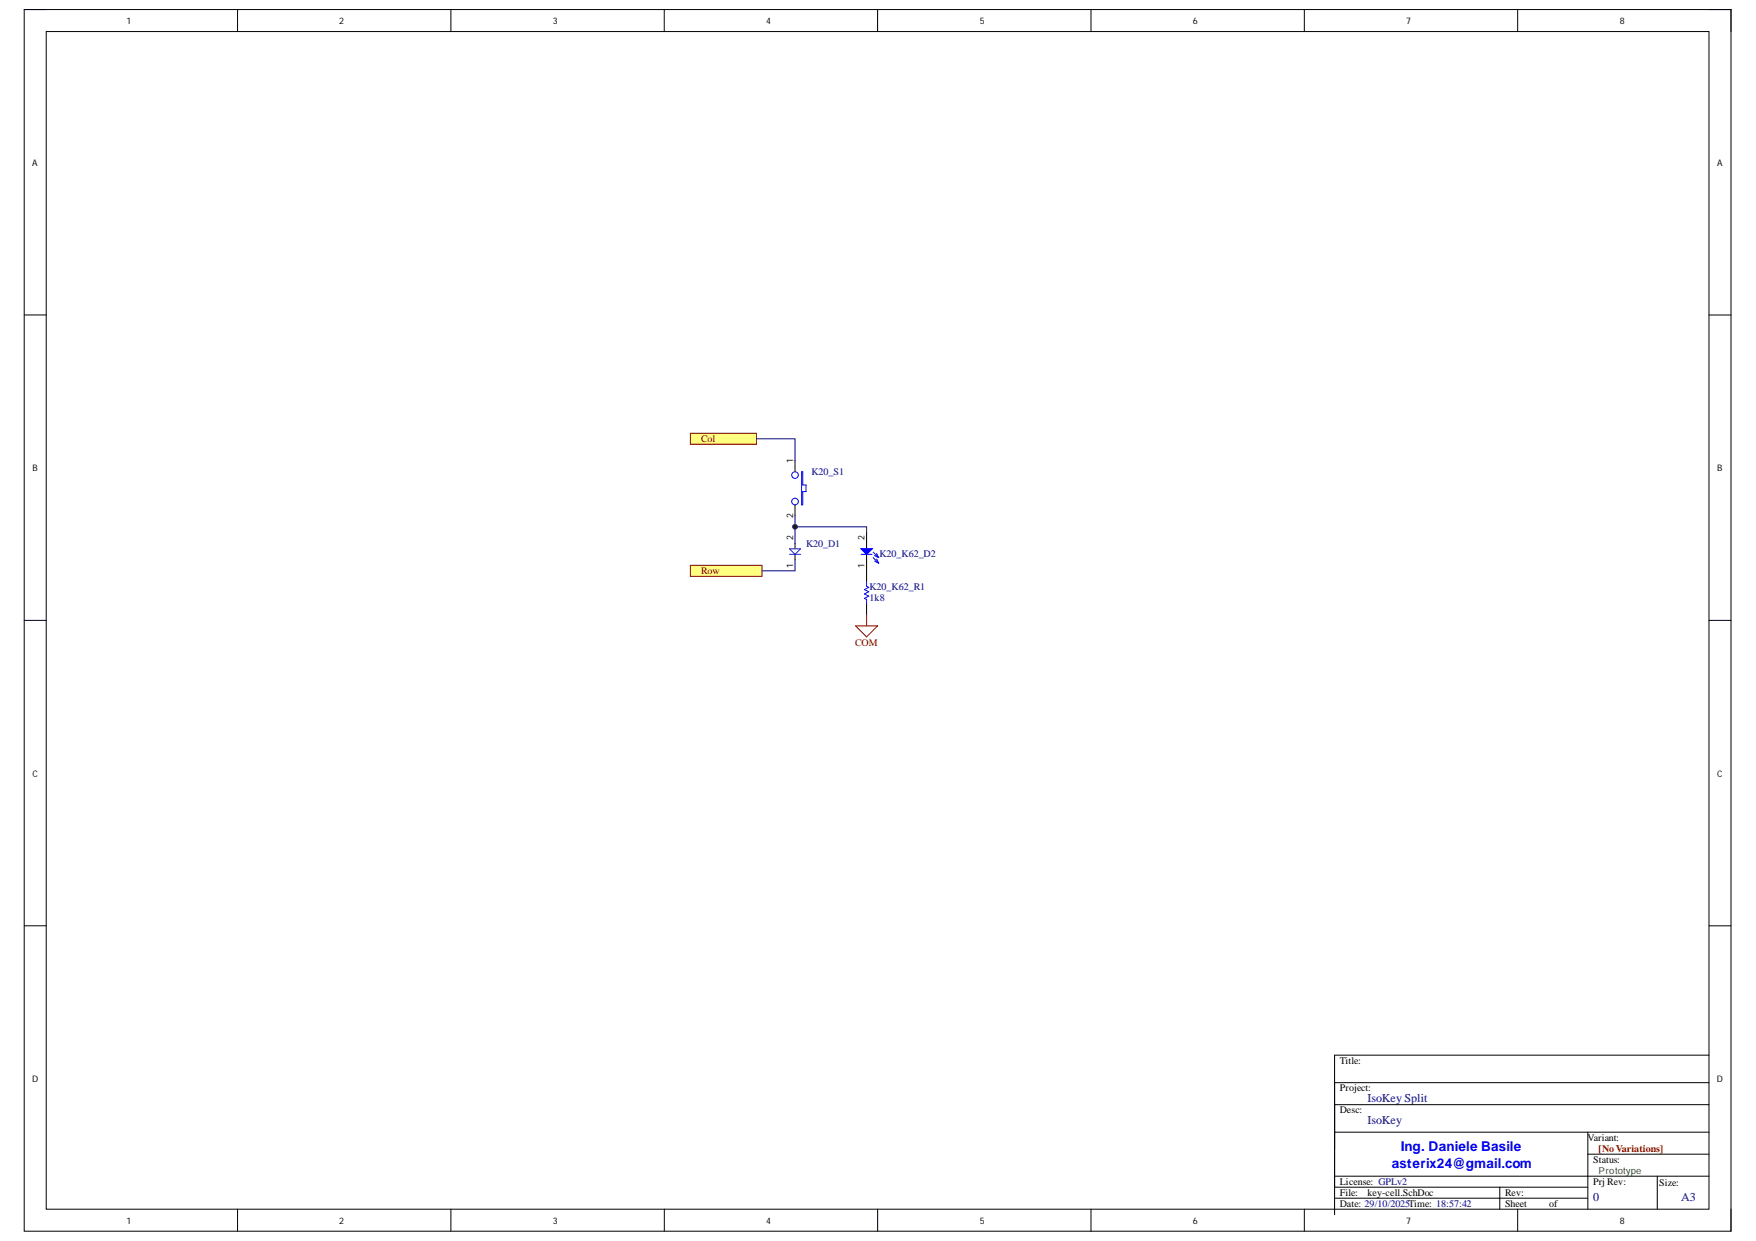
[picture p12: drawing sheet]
<svg xmlns="http://www.w3.org/2000/svg" width="297mm" height="210mm" viewBox="0 0 297 210" stroke-linecap="round" stroke-linejoin="round" font-family="sans-serif">
<path d="M4.1 1.6h288.7v206.6h-288.7z" fill="none" stroke="#000" stroke-width=".17"/>
<path d="M7.8 5.3h281.3v199.2h-281.3z" fill-rule="evenodd" fill="#fff"/>
<g fill="none" stroke="#000" stroke-width=".17">
<path d="M4.1 1.6h3.7M7.8 5.3h281.3v199.2h-281.3zM40.2 1.6v3.7M76.3 1.6v3.7M112.4 1.6v3.7M148.5 1.6v3.7M184.5 1.6v3.7M220.6 1.6v3.7M256.7 1.6v3.7M289.1 1.6h3.7v3.7M4.1 53.3h3.7M289.1 53.3h3.7"/>
<path d="M134.5 77.9v1.9M134.5 85.4v1.8M134.5 91.9v.9M134.5 93.8v.9M146.6 90v2.8M146.6 93.8v2.8M4.1 104.9h3.7M289.1 104.9h3.7M4.1 156.6h3.7M289.1 156.6h3.7M289.1 178.5h-63.3v27M225.8 186.8h63.3"/>
<path d="M225.8 191.5h63.3M225.8 198.9h63.3M225.8 183.1h63.3M268.6 191.5v13M268.6 195.2h20.5M280.3 198.9v5.6M40.2 204.5v3.7M76.3 204.5v3.7M112.4 204.5v3.7M148.5 204.5v3.7M184.5 204.5v3.7M220.6 204.5v3.7"/>
<path d="M225.8 202.7h42.8M225.8 200.8h42.8M253.7 200.8v3.7M256.7 204.5v3.7M292.8 204.5v3.7"/>
</g>
<g fill="none" stroke="#00f" stroke-width=".17">
<path d="M135.6 79.8h.2v2.2h.5v1.1h-.5v2.3h-.2zM145.7 92.8h1.8l-.9 1zM145.7 93.8h1.8"/>
<circle cx="134.5" cy="84.8" r=".56"/>
<circle cx="134.5" cy="80.4" r=".56"/>
</g>
<path d="M133.6 92.8h1.8l-.9 1zM133.6 93.8h1.8" fill="none" stroke="#03c" stroke-width=".17"/>
<path d="M145.7 92.8h1.8l-.9 1z" fill="#00f"/>
<path d="M145.7 92.8h1.8l-.9 1zM146.6 98.4v.8l.4 .1-.8 .4 .8 .4-.8 .4 .8 .3-.8 .4 .4 .2v.7M147.7 94.3l.9 1M147.7 93.4l.9 .9M147.9 94.9l.7 .4M147.9 94l.7 .3M148.3 94.5l.3 .8M148.3 93.6l.3 .7" fill="none" stroke="#00f" stroke-width=".17"/>
<path d="M146.6 96.6v1.8M146.6 102.1v1.9" fill="none" stroke="#000" stroke-width=".17"/>
<path d="M144.7 105.9h3.8l-1.9 1.8zM146.6 104v1.9" fill="none" stroke="#800000" stroke-width=".17"/>
<path d="M116.8 73.3h11.2v1.8h-11.2z" fill-rule="evenodd" fill="#ffff80"/>
<path d="M116.8 73.3h11.2v1.8h-11.2z" fill="none" stroke="#800000" stroke-width=".17"/>
<path d="M116.8 95.6h12.1v1.9h-12.1z" fill-rule="evenodd" fill="#ffff80"/>
<path d="M116.8 95.6h12.1v1.9h-12.1z" fill="none" stroke="#800000" stroke-width=".17"/>
<path d="M134.5 87.2v4.7" fill="none" stroke="#000080" stroke-width=".17"/>
<circle cx="134.5" cy="89.1" r=".37" fill="#000080"/>
<g fill="none" stroke="#000080" stroke-width=".17">
<path d="M134.5 89.1h12.1v.9"/>
<circle cx="134.5" cy="89.1" r=".37"/>
</g>
<circle cx="134.5" cy="89.1" r=".37" fill="#000080"/>
<g fill="none" stroke="#000080" stroke-width=".17">
<path d="M128 74.2h6.5v3.7M134.5 94.7v1.9h-5.6"/>
<circle cx="134.5" cy="89.1" r=".37"/>
</g>
<g font-size="2.3" fill="#00f">
<text x="235.4" y="197.5">asterix24@gmail.com</text>
<text x="236.9" y="194.7">Ing. Daniele Basile</text>
</g>
<g font-size="2" fill="#000080">
<text x="231.3" y="186.3">IsoKey Split</text>
<text x="231.3" y="190.1">IsoKey</text>
<text x="269.5" y="203.2">0</text>
<text x="284.4" y="203.2">A3</text>
</g>
<g font-size="1.7" fill="#800000">
<text x="118.6" y="74.8">Col</text>
<text x="118.6" y="97.1">Row</text>
<text x="144.6" y="109.2">COM</text>
</g>
<g font-size="1.7" fill="#000080">
<text x="137.3" y="80.3">K20_S1</text>
<text x="136.4" y="92.4">K20_D1</text>
<text x="148.8" y="94.1">K20_K62_D2</text>
<text x="147.1" y="99.7">K20_K62_R1</text>
<text x="147.1" y="101.6">1k8</text>
</g>
<g font-size="1.7">
<text x="226.7" y="179.9">Title:</text>
<text x="226.7" y="184.6">Project:</text>
<text x="226.7" y="188.3">Desc:</text>
<text x="268.6" y="192.9">Variant:</text>
<text x="269.5" y="196.7">Status:</text>
<text x="226.7" y="202.2">File:</text>
<text x="226.7" y="200.4">License: GPLv2</text>
<text x="231.3" y="202.2">key-cell.SchDoc</text>
<text x="254.6" y="202.2">Rev:</text>
<text x="269.5" y="200.4">PrjRev:</text>
<text x="280.7" y="200.6">Size:</text>
<text x="226.7" y="204.1">Date: 29/10/2025Time: 18:57:42</text>
<text x="254.6" y="204.1">Sheet</text>
<text x="262" y="204.1">of</text>
</g>
<text font-size="1.7" fill="#980000" x="270.4" y="194.8">[NoVariations]</text>
<text font-size="1.6" fill="#274e13" x="270.4" y="198.6">Prototype</text>
<g font-size="1.5">
<text x="21.4" y="4">1</text>
<text x="57.4" y="4">2</text>
<text x="93.5" y="4">3</text>
<text x="129.6" y="4">4</text>
<text x="165.7" y="4">5</text>
<text x="201.8" y="4">6</text>
<text x="237.8" y="4">7</text>
<text x="274" y="4">8</text>
<text x="5.4" y="28.1">A</text>
<text x="290.5" y="28.1">A</text>
<text x="5.5" y="79.7">B</text>
<text x="134.2" y="78.3" transform="rotate(-90 134.2 78.3)">1</text>
<text x="290.5" y="79.7">B</text>
<text x="134.2" y="87.6" transform="rotate(-90 134.2 87.6)">2</text>
<text x="134.2" y="96" transform="rotate(-90 134.2 96)">1</text>
<text x="134.2" y="91.3" transform="rotate(-90 134.2 91.3)">2</text>
<text x="146.3" y="96" transform="rotate(-90 146.3 96)">1</text>
<text x="146.3" y="91.3" transform="rotate(-90 146.3 91.3)">2</text>
<text x="5.5" y="131.4">C</text>
<text x="290.5" y="131.4">C</text>
<text x="5.4" y="183">D</text>
<text x="290.4" y="183">D</text>
<text x="21.4" y="207">1</text>
<text x="57.4" y="207">2</text>
<text x="93.5" y="207">3</text>
<text x="129.6" y="207">4</text>
<text x="165.7" y="207">5</text>
<text x="201.8" y="207">6</text>
<text x="237.8" y="207">7</text>
<text x="274" y="207">8</text>
</g>
</svg>
